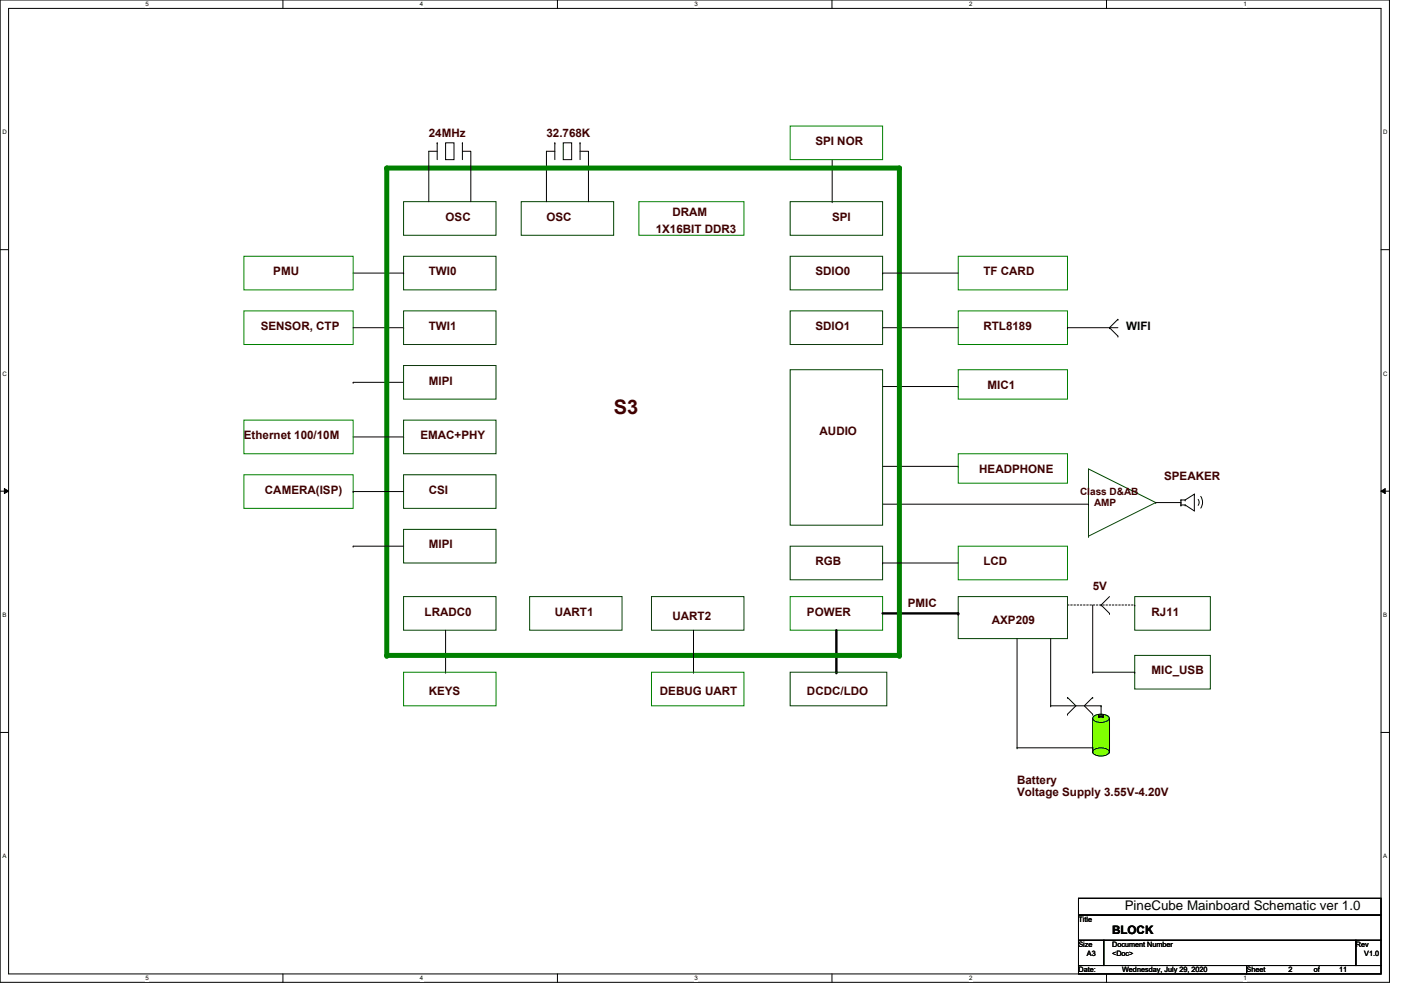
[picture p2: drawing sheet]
<svg xmlns="http://www.w3.org/2000/svg" width="297mm" height="210mm" viewBox="0 0 297 210" stroke-linecap="round" stroke-linejoin="round" font-family="sans-serif">
<path d="M0 0h294v207.9h-294zM1.8 1.8h290.4v204.3h-290.4z" fill="none" stroke="#000" stroke-width=".21"/>
<g fill="#fff">
<path d="M30.8 .2h.7v1.4h-.7z"/>
<path d="M30.8 206.2h.7v1.4h-.7z"/>
</g>
<path d="M59.9 0v1.8M59.9 206.1v1.8" fill="none" stroke="#000" stroke-width=".21"/>
<g fill="#fff">
<path d="M88.9 .2h.6v1.4h-.6z"/>
<path d="M88.9 206.2h.6v1.4h-.6z"/>
</g>
<path d="M117.9 0v1.8M117.9 206.1v1.8" fill="none" stroke="#000" stroke-width=".21"/>
<g fill="#fff">
<path d="M146.9 .2h.7v1.4h-.7z"/>
<path d="M146.9 206.2h.7v1.4h-.7z"/>
</g>
<path d="M176 0v1.8M176 206.1v1.8" fill="none" stroke="#000" stroke-width=".21"/>
<g fill="#fff">
<path d="M205 .2h.7v1.4h-.7z"/>
<path d="M205 206.2h.7v1.4h-.7z"/>
</g>
<path d="M234.1 0v1.8M234.1 206.1v1.8" fill="none" stroke="#000" stroke-width=".21"/>
<g fill="#fff">
<path d="M263.1 .2h.7v1.4h-.7z"/>
<path d="M263.1 206.2h.7v1.4h-.7z"/>
<path d="M.5 27.3h.9v1.4h-.9z"/>
<path d="M292.6 27.3h.9v1.4h-.9z"/>
<path d="M.5 78.4h.9v1.4h-.9z"/>
<path d="M292.6 78.4h.9v1.4h-.9z"/>
</g>
<path d="M0 52.8h1.8M292.2 52.8h1.8" fill="none" stroke="#000" stroke-width=".21"/>
<g fill="#fff">
<path d="M.5 129.5h.8v1.4h-.8z"/>
<path d="M292.6 129.5h.9v1.4h-.9z"/>
</g>
<path d="M0 103.9h1.8M.9 103.4l.9 .5-.9 .5zM292.2 103.9l.9-.5v1zM292.2 103.9h1.8" fill="none" stroke="#000" stroke-width=".21"/>
<path d="M.9 103.4l.9 .5-.9 .5zM292.2 103.9l.9-.5v1z" fill="#000"/>
<g fill="#fff">
<path d="M.5 180.5h.8v1.4h-.8z"/>
<path d="M292.6 180.5h.9v1.4h-.9z"/>
</g>
<g fill="none" stroke="#000" stroke-width=".21">
<path d="M117.4 30.2h.1M117.4 30.2v3.6M117.4 32h-1.8v10.7M119.2 30.2h1.7v3.6h-1.7zM122.7 30.2h.1M122.7 32h1.8v10.7M122.7 30.2v3.6M176.1 33.8v8.9M74.7 57.8h10.7M85.4 57.8h.1M176.1 42.7h.1M74.7 69.3h10.7"/>
<path d="M85.4 69.3h.1M186.7 69.3h.1M186.7 69.3h16M225.8 69.3h.1M225.8 69.3h10.7M234.7 69.3h.1M234.7 69.3l1.8 1.8M236.5 67.6h.1M236.5 71.1h.1M236.5 67.6l-1.8 1.7M74.7 80.9h.1M74.7 80.9h10.7"/>
<path d="M186.7 81.8h16M186.7 98.7h16M202.7 81.8h.1M202.7 98.7h.1M186.7 106.7h43.6M230.3 106.7h.1M244.5 106.3h5.3M249.8 106.3h.1M249.8 106.8h.1M249.8 105.8h.1M249.8 106.8h.9M249.8 105.8v1"/>
<path d="M249.8 105.8h.9M250.7 106.8h.1M250.7 105.8h.1M252.7 104.6h.1M252.7 104.6v3.5l-2-1.3M252.7 104.6l-2 1.2M253.5 105.7l.2 .6-.2 .6M254 105a2.24 2.24 0 0 1 0 2.5M94.3 133.3v8.9M233 128h.1M233 128l1.7 1.8M234.7 129.8h.1"/>
<path d="M234.7 126.2l-1.7 1.8M0 155h1.8M94.3 142.2h.1M292.2 155h1.8"/>
</g>
<path d="M51.6 54.2h23.1v7.1h-23.1zM51.6 65.8h23.1v7.1h-23.1zM202.7 65.8h23.1v7.1h-23.1zM167.2 126.2h19.5v7.1h-19.5zM85.4 142.2h19.5v7.2h-19.5z" fill="none" stroke="#008000" stroke-width=".21"/>
<path d="M85.4 54.2h19.5v7.1h-19.5zM110.3 42.7h19.5v7.1h-19.5zM85.4 65.8h19.5v7.1h-19.5zM167.2 78.2h19.5v32.9h-19.5zM230.3 113.5h.1M244.5 106.3h.1M244.5 106.3l-14.2-7.1v14.3M244.5 106.3l-14.2 7.2M85.4 126.2h19.5v7.1h-19.5zM202.7 126.2h23.1v8.9h-23.1zM240.1 126.2h16v7.1h-16zM167.2 142.2h20.4v7.2h-20.4z" fill="none" stroke="#004000" stroke-width=".21"/>
<path d="M225.8 128h14.3M240.1 128h.1" fill="none" stroke="#000" stroke-width=".21" stroke-dasharray=".3 .3"/>
<path d="M176.9 133.3v8.9M186.7 129.8h16" fill="none" stroke="#000" stroke-width=".51"/>
<g fill="#000">
<circle cx="202.7" cy="129.8" r=".25"/>
<circle cx="176.9" cy="142.2" r=".25"/>
</g>
<path d="M81.8 35.6v103.1" fill="none" stroke="#008000" stroke-width="1.1"/>
<circle cx="81.8" cy="35.6" r=".53" fill="#008000"/>
<path d="M81.8 35.6h108.5" fill="none" stroke="#008000" stroke-width="1.1"/>
<circle cx="190.3" cy="35.6" r=".53" fill="#008000"/>
<path d="M190.3 35.6v103.1" fill="none" stroke="#008000" stroke-width="1.1"/>
<circle cx="190.3" cy="138.7" r=".53" fill="#008000"/>
<path d="M81.8 138.7h108.5" fill="none" stroke="#008000" stroke-width="1.1"/>
<circle cx="81.8" cy="138.7" r=".53" fill="#008000"/>
<path d="M85.4 42.7h19.5v7.1h-19.5zM167.2 42.7h19.5v7.1h-19.5zM167.2 54.2h19.5v7.1h-19.5zM85.4 77.3h19.5v7.2h-19.5zM167.2 65.8h19.5v7.1h-19.5zM85.4 88.9h19.5v7.1h-19.5zM85.4 100.5h19.5v7.1h-19.5zM85.4 112h19.5v7.1h-19.5zM167.2 115.6h19.5v7.1h-19.5zM112.1 126.2h19.5v7.1h-19.5zM137.8 126.2h19.6v7.1h-19.6zM240.1 138.7h16v7.1h-16z" fill="none" stroke="#004000" stroke-width=".21"/>
<g fill="none" stroke="#000" stroke-width=".21">
<path d="M92.5 30.2h.1M92.5 30.2v3.6M92.5 32h-1.8v10.7M94.3 30.2h1.8v3.6h-1.8zM97.8 30.2h.1M97.8 32h1.8v10.7M97.8 30.2v3.6M186.7 57.8h.1M186.7 57.8h16M74.7 92.5h10.7M85.4 92.5h.1M74.7 104h.1"/>
<path d="M74.7 115.6h.1M74.7 104h10.7M74.7 115.6h10.7M186.7 119.1h.1M186.7 119.1h16M146.7 133.3v8.9M146.7 142.2h.1"/>
</g>
<path d="M167.2 26.7h19.5v7.1h-19.5zM135.2 42.7h22.2v7.1h-22.2zM202.7 54.2h23.1v7.1h-23.1zM202.7 78.2h23.1v6.3h-23.1zM51.6 88.9h23.1v7.1h-23.1zM202.7 96h23.1v6.2h-23.1zM51.6 100.5h23.1v7.1h-23.1zM202.7 115.6h23.1v7.1h-23.1zM137.8 142.2h19.6v7.2h-19.6z" fill="none" stroke="#008000" stroke-width=".21"/>
<path d="M231.3 151.7a2.69 2.69 0 0 1 3.3 0l.1 .3a2.08 2.08 0 0 1-2.8 .7l-.6-.5z" fill-rule="evenodd" fill="#80ff00"/>
<path d="M231.3 151.7a2.69 2.69 0 0 1 3.3 0l.1 .3a2.08 2.08 0 0 1-2.8 .7l-.6-.5z" fill="none" stroke="#80ff00" stroke-width=".21"/>
<path d="M231.3 158.8a2.69 2.69 0 0 1 3.3 0l.1 .3a2.08 2.08 0 0 1-2.8 .7l-.6-.4z" fill-rule="evenodd" fill="#80ff00"/>
<path d="M231.3 158.8a2.69 2.69 0 0 1 3.3 0l.1 .3a2.08 2.08 0 0 1-2.8 .7l-.6-.4z" fill="none" stroke="#80ff00" stroke-width=".21"/>
<path d="M232.4 151.8h.1M232.4 151.5v.3M232.5 151.4l.7-.1 .3 .2-.8 .1-.3-.1zM232.5 151.7h.9a.56 .56 0 0 1-.9 0zM233.5 151.8h.1M233.5 151.5v.3" fill="none" stroke="#000" stroke-width=".21"/>
<path d="M231.2 152h3.5v7.1h-3.5z" fill-rule="evenodd" fill="#80ff00"/>
<path d="M231.2 152h3.5v7.1h-3.5z" fill="none" stroke="#80ff00" stroke-width=".21"/>
<g fill="none" stroke="#000" stroke-width=".21">
<path d="M215.2 135.1v23.1M222.3 135.1v14.3M231.2 128v14.2M215.2 158.2h.1M215.2 158.2h16M222.3 149.4h.1M222.3 149.4h10.7M225.8 147.6h.1M225.8 151.1h.1M225.8 147.6l1.8 1.8-1.8 1.7M231.2 159.1h.1M231.2 158.2h.1"/>
<path d="M231.2 147.6h.1M231.2 151.1h.1M231.2 142.2h.1M231.2 152v7.1M231.2 147.6l-1.8 1.8 1.8 1.7M231.2 142.2h8.9M231.3 151.7a2.69 2.69 0 0 1 3.3 0l.1 .3a2.08 2.08 0 0 1-2.8 .7l-.6-.5zM231.3 158.8a2.69 2.69 0 0 1 3.3 0l.1 .3a2.08 2.08 0 0 1-2.8 .7l-.6-.4zM233 151.1h.1M233 149.4h.1M233 149.4v1.7M234.7 159.1h.1"/>
<path d="M234.7 152v7.1M240.1 142.2h.1M228.2 190.1h64v3.5h-64zM228.2 193.6h64v5.4h-64zM228.2 199h5.3v5.3h-5.3zM233.5 199h53.3v5.3h-53.3zM286.8 199h5.4v5.3h-5.4zM228.2 204.3h35.5v1.8h-35.5zM263.7 204.3h28.5v1.8h-28.5z"/>
</g>
<text font-size="4.2" fill="#400000" x="129.8" y="87.5">S3</text>
<text font-size="2.8" x="238" y="192.6">PineCube Mainboard Schematic ver 1.0</text>
<g font-size="2.5" fill="#400000">
<text x="90.7" y="28.9">24MHz</text>
<text x="115.6" y="28.9">32.768K</text>
<text x="172.5" y="30.7">SPI NOR</text>
<text x="94.3" y="46.7">OSC</text>
<text x="115.6" y="46.7">OSC</text>
<text x="142.3" y="45.8">DRAM</text>
<text x="176.1" y="46.7">SPI</text>
<text x="138.7" y="49.4">1X16BIT DDR3</text>
<text x="57.8" y="58.3">PMU</text>
<text x="90.7" y="58.3">TWI0</text>
<text x="172.5" y="58.3">SDIO0</text>
<text x="208.1" y="58.3">TF CARD</text>
<text x="55.2" y="69.8">SENSOR, CTP</text>
<text x="90.7" y="69.8">TWI1</text>
<text x="172.5" y="69.8">SDIO1</text>
<text x="208.1" y="69.8">RTL8189</text>
<text x="90.7" y="81.4">MIPI</text>
<text x="209" y="82.3">MIC1</text>
<text x="51.6" y="92.9">Ethernet 100/10M</text>
<text x="88.9" y="92.9">EMAC+PHY</text>
<text x="173.4" y="92">AUDIO</text>
<text x="207.2" y="100">HEADPHONE</text>
<text x="246.3" y="101.5">SPEAKER</text>
<text x="56" y="104.5">CAMERA(ISP)</text>
<text x="90.7" y="104.5">CSI</text>
<text x="90.7" y="116">MIPI</text>
<text x="172.5" y="119.6">RGB</text>
<text x="208.1" y="119.6">LCD</text>
<text x="231.2" y="124.9">5V</text>
<text x="89.8" y="130.3">LRADC0</text>
<text x="117.4" y="130.3">UART1</text>
<text x="142.3" y="131.1">UART2</text>
<text x="170.7" y="130.3">POWER</text>
<text x="192.1" y="128.5">PMIC</text>
<text x="243.6" y="130.3">RJ11</text>
<text x="209.8" y="132">AXP209</text>
<text x="243.6" y="142.7">MIC_USB</text>
<text x="90.7" y="147.1">KEYS</text>
<text x="139.6" y="147.1">DEBUG UART</text>
<text x="170.7" y="147.1">DCDC/LDO</text>
<text x="215.2" y="165.8">Battery</text>
<text x="215.2" y="168.4">Voltage Supply 3.55V-4.20V</text>
</g>
<g font-size="2.5">
<text x="238.3" y="69.8">WIFI</text>
<text x="235.3" y="197.7">BLOCK</text>
</g>
<g font-size="2.1" fill="#400000">
<text x="228.5" y="104.8">Class D&amp;AB</text>
<text x="231.5" y="107">AMP</text>
</g>
<g font-size="1.6">
<text x="228.2" y="195.1">Title</text>
<text x="228.2" y="200.4">Size</text>
<text x="230" y="202.2">A3</text>
<text x="235.3" y="200.4">Document Number</text>
<text x="235.3" y="202.2">&lt;Doc&gt;</text>
<text x="286.8" y="200.4">Rev</text>
<text x="288.6" y="202.2">V1.0</text>
<text x="228.2" y="205.7">Date:</text>
<text x="237.4" y="205.7">Wednesday, July 29, 2020</text>
<text x="263.7" y="205.7">Sheet</text>
<text x="272.6" y="205.7">2</text>
<text x="278" y="205.7">of</text>
<text x="283.3" y="205.7">11</text>
</g>
<g font-size="1.3">
<text x="30.8" y="1.3">5</text>
<text x="88.9" y="1.3">4</text>
<text x="146.9" y="1.3">3</text>
<text x="205" y="1.3">2</text>
<text x="263.1" y="1.3">1</text>
<text x=".5" y="28.4">D</text>
<text x="292.6" y="28.4">D</text>
<text x=".5" y="79.5">C</text>
<text x="292.6" y="79.5">C</text>
<text x=".5" y="130.6">B</text>
<text x="292.6" y="130.6">B</text>
<text x=".5" y="181.7">A</text>
<text x="292.6" y="181.7">A</text>
<text x="30.8" y="207.4">5</text>
<text x="88.9" y="207.4">4</text>
<text x="146.9" y="207.4">3</text>
<text x="205" y="207.4">2</text>
<text x="263.1" y="207.4">1</text>
</g>
</svg>
